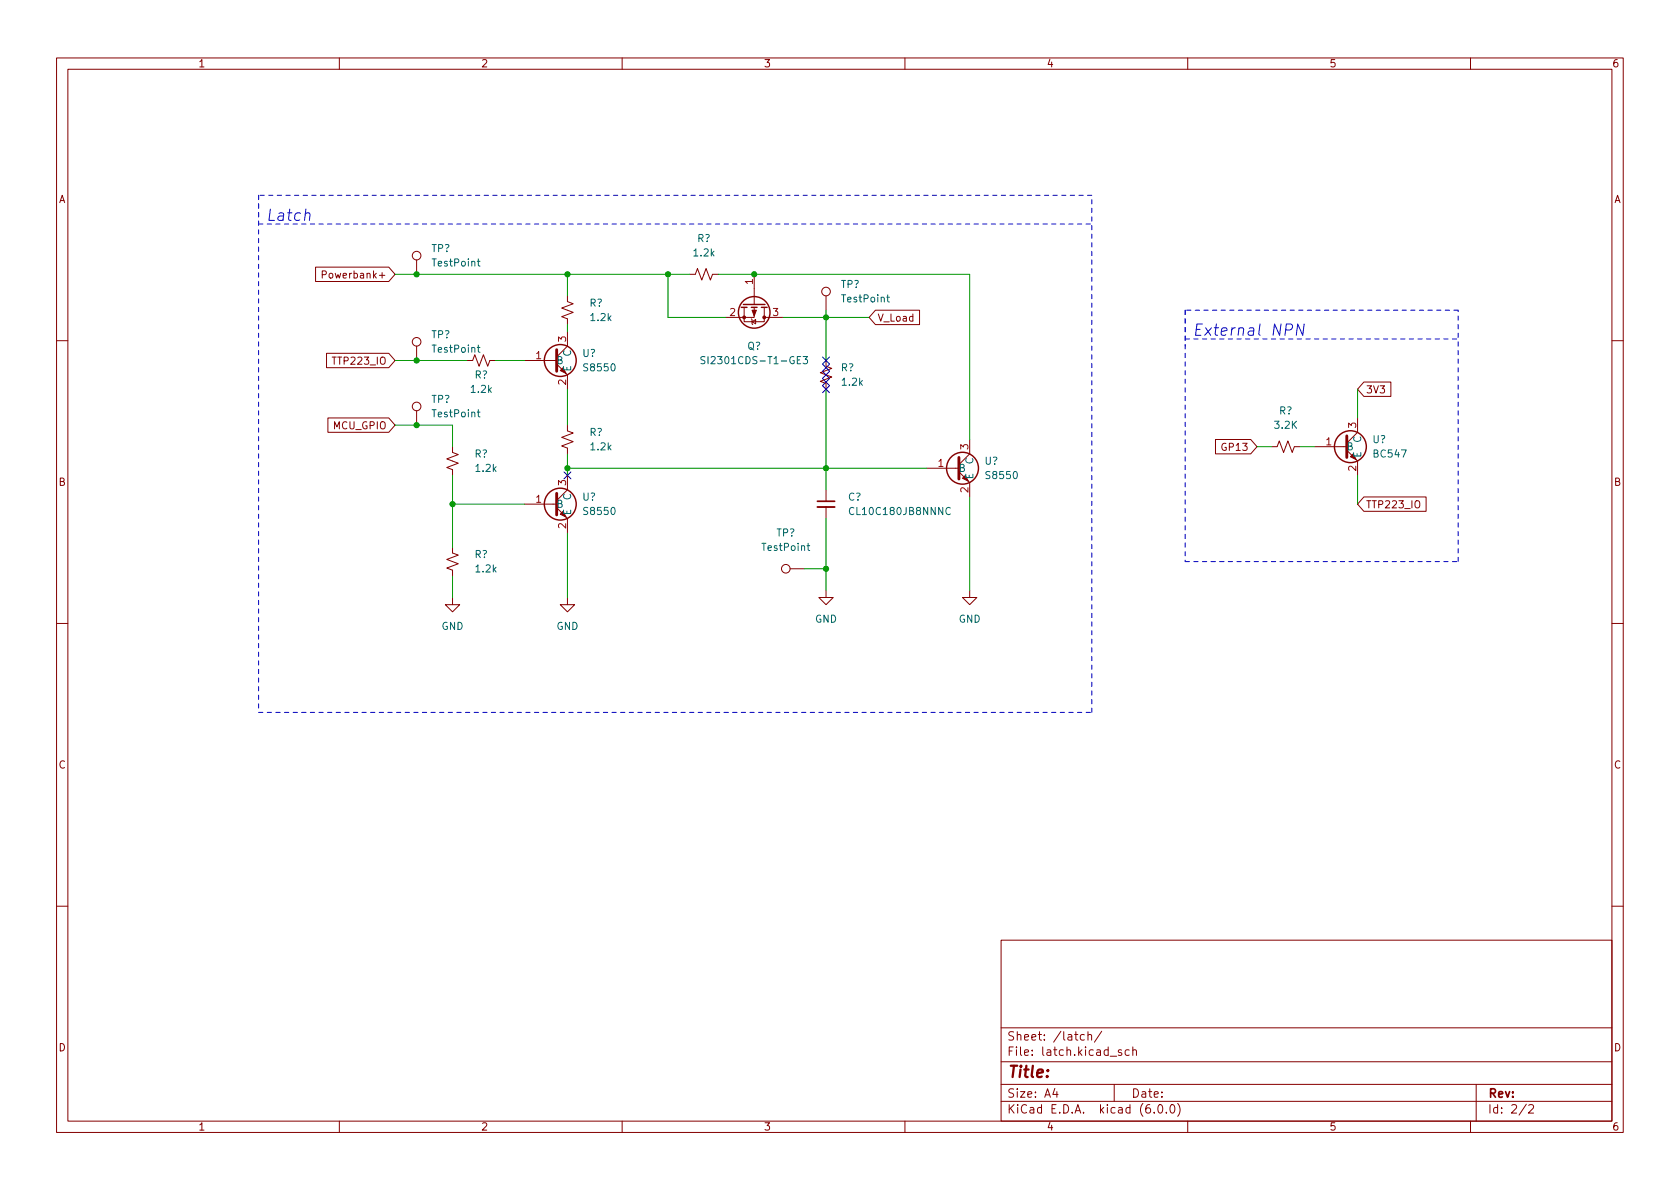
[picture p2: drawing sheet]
<svg xmlns="http://www.w3.org/2000/svg" width="297mm" height="210mm" viewBox="0 0 297 210" stroke-linecap="round" stroke-linejoin="round" font-family="sans-serif">
<g fill="none" stroke="#840000" stroke-width=".18">
<path d="M10 10.2h277v190.1h-277zM12 12.2h273v186.1h-273zM60 10.2v2M110 10.2v2M160 10.2v2M210 10.2v2M260 10.2v2M55.8 47.2h12.9l1.1 1.3-1.1 1.3h-12.9zM57 48.6l.6-.1 .1-.2-.1-.3-.6-.1v1.3M73.7 46v2.5M100.3 52.3v1l1 .4-2 .8 2 .7-2 .8 1 .4v1M100.3 58.7v2.5l-1.9 1.9"/>
<path d="M121.9 48.5h1l.4-1 .8 2 .7-2 .8 2 .4-1h1M131.6 54.4v2.5h3.5v-2.5M132.8 56.4l.2 .1v.8l.1 .1M133 56.9l.6-.4v.8zM133.3 54.4v1.7h-5M133.3 48.5v5.3M135.1 56.1h3.3M146 52.3v2.6M154.8 54.9h7.8v2.5h-7.8l-1.1-1.3zM10 60.2h2M57.7 62.5h11l1.1 1.2-1.1 1.3h-11zM58 73.9h10.7l1.1 1.3-1.1 1.2h-10.7z"/>
<path d="M73.7 61.2v2.5M73.7 72.6v2.6M80 79v1l1 .4-2 .7 2 .8-2 .8 1 .4v1M82.5 63.7h1.1l.3-1 .8 2.1 .8-2.1 .7 2.1 .4-1.1h1M92.7 63.7h5.7M98.4 64.4l1.9 1.9v2.5M100.3 75.2v1l1 .4-2 .7 2 .8-2 .8 1 .3v1.1M146 63.7v1.1l1.1 .3-2.1 .8 2.1 .8-2.1 .7 1 .4v1M171.4 77.7v2.6l-1.9 1.9M214.9 77.7h6.2l1.1 1.3-1.1 1.3h-6.2zM224.8 79h1l.4-1 .7 2 .8-2 .8 2 .4-1h1M232.4 79h5.7"/>
<path d="M238.1 79.6l1.9 1.9v2.6M240 73.9v2.5l-1.9 2M241.1 67.6h4.8v2.5h-4.8l-1.1-1.3zM285 60.2h2M80 96.8v1l1 .4-2 .7 2 .8-2 .8 1 .3v1M92.7 89.1h5.7M98.4 89.8l1.9 1.9v2.5M100.3 84.1v2.5l-1.9 1.9M146 86.6v2M146 89.7v2M163.8 82.8h5.7M169.5 83.4l1.9 1.9v2.6"/>
<path d="M241.1 87.9h11v2.5h-11l-1.1-1.3zM10 110.2h2M80 105.7v1.2h1.3l-1.3 1.3-1.3-1.3h1.3M100.3 105.7v1.2h1.3l-1.3 1.3-1.2-1.3h1.2M139.7 100.6h2.5M146 104.4v1.3h1.3l-1.3 1.2-1.2-1.2h1.2M171.4 104.4v1.3h1.3l-1.3 1.2-1.2-1.2h1.2M285 110.2h2M10 160.2h2M177 166.3h108v32h-108zM285 160.2h2M60 198.3v2"/>
<path d="M110 198.3v2M160 198.3v2M177 194.8h108M177 191.8h108M177 187.8h108M177 181.8h108M186.5 192.5l-.4 1h1M186.9 193v1M191.7 183l-.4-.1-.3 .3v.4l.1 .3h.6M192.4 183.1l.2-.2 .3 .1 .1 .9M192.4 182.4v1.5M194.8 182.4l-1.3 1.9"/>
<path d="M196.3 186.8h1.1M197 191.8v3M198.3 185.7l-.4-.1-.2 .2 .1 .3 .5 .1v.4h-.6M199.6 185.7l-.4-.1-.3 .3v.4l.2 .3h.5M200.3 185.8l.2-.2 .4 .1v.9M200.3 185.1v1.5M204.1 196.7v.1M204.9 195.4l.2-.1a.81 .81 0 0 1 .6 .7 .81 .81 0 0 1-.3 .8h-.2a.81 .81 0 0 1-.6-.6 .81 .81 0 0 1 .3-.8zM206.2 196.7v.1M207.1 195.4l.1-.1a.81 .81 0 0 1 .6 .7 .81 .81 0 0 1-.3 .8h-.1a.81 .81 0 0 1-.6-.6 .81 .81 0 0 1 .3-.8zM208.2 195.1a1.72 1.72 0 0 1 0 2.3M210 198.3v2"/>
<path d="M260 198.3v2M261 191.8v6.5M269.9 195.3l-1.3 1.9M270.3 195.5l.6-.2 .2 .2 .1 .3-1 1h1"/>
<circle cx="73.7" cy="45.2" r=".76"/>
<circle cx="146" cy="51.6" r=".76"/>
<circle cx="73.7" cy="71.9" r=".76"/>
<circle cx="73.7" cy="60.4" r=".76"/>
<circle cx="138.9" cy="100.6" r=".76"/>
</g>
<g fill="none" stroke="#840000" stroke-width=".25">
<path d="M131.1 54.4h1M131.4 53.8h3.9M132.8 54.4h1.1M134.6 54.4h1"/>
<circle cx="133.3" cy="55.2" r="2.79"/>
<circle cx="99.1" cy="63.7" r="2.82"/>
<circle cx="238.8" cy="79" r="2.82"/>
<circle cx="99.1" cy="89.1" r="2.82"/>
<circle cx="170.2" cy="82.8" r="2.82"/>
</g>
<path d="M98.4 61.8v3.9M238.1 77.1v3.8M98.4 87.2v3.9M169.5 80.9v3.8" fill="none" stroke="#840000" stroke-width=".51"/>
<g fill="#840000" stroke="#840000" stroke-width=".18">
<path d="M99.1 65.5l.5-.5 .5 1z"/>
<path d="M238.8 80.8l.5-.5 .5 1z"/>
<path d="M170.7 84.1l.5 1-1-.5z"/>
<path d="M133 54.9h.7l-.4 1z"/>
<path d="M99.1 90.9l.5-.5 .5 1z"/>
<circle cx="131.6" cy="56.1" r=".25"/>
<circle cx="135.1" cy="56.1" r=".25"/>
</g>
<g fill="none" stroke="#006464" stroke-width=".18">
<path d="M84.4 46.2h.5M84.6 45.8v1.1l.3 .2M156.8 52.6h.5M157 52.1v1.1l.3 .2M84.4 61.4h.5M84.4 72.9h.5M84.6 61v1.1l.3 .2M84.6 72.5v1l.3 .2M124.6 63.1h-.4l-.2 .1v.3l.5 .3 .1 .3-.2 .2h-.5M142 63.1h.8l-.4 .4 .3 .2v.5l-.2 .1-.5-.1M142.7 96.5h.5M142.9 96.1v1.1l.3 .1"/>
<path d="M168 89.8a.6 .6 0 0 0-.8 .5 .6 .6 0 0 0 .6 .7l.2-.1"/>
</g>
<path d="M144.5 89.7h3.1" fill="none" stroke="#840000" stroke-width=".33"/>
<path d="M144.5 88.6h3.1" fill="none" stroke="#840000" stroke-width=".3"/>
<path d="M54 37.8a.49 .49 0 0 1 .8 .1l-.1 1.1M230.6 57.3l-.3 2-.9-2-.2 2" fill="none" stroke="#0000c2" stroke-width=".18"/>
<path d="M45.7 34.5v5.1M45.7 39.6h147.3M45.7 34.5v91.5M193 34.5h-147.3M209.5 59.9h48.3M209.5 54.9v6.3M209.5 54.9v44.4M257.8 54.9h-48.3M209.5 99.3h48.3M257.8 99.3v-44.4M45.7 126h147.3M193 126v-91.5" fill="none" stroke="#0000c2" stroke-width=".18" stroke-dasharray=".8 .8"/>
<g fill="none" stroke="#009600" stroke-width=".18">
<path d="M69.8 48.5h52.1M100.3 48.5v3.8M100.3 57.4v1.3M118.1 48.5v7.6h10.2M127 48.5h44.4v29.2M138.4 56.1h15.3M146 54.9v8.8M69.8 75.2h10.2v3.8M69.8 63.7h12.7M87.6 63.7h5.1M100.3 68.8v6.4M146 68.8v17.8"/>
<path d="M222.2 79h2.6M229.9 79h2.5M240 68.8v5.1M80 89.1h12.7M80 84.1v12.7M100.3 80.3v3.8M100.3 94.2v11.5M100.3 82.8h63.5M146 91.7v12.7M171.4 87.9v16.5M240 84.1v5M80 101.8v3.9"/>
<path d="M142.2 100.6h3.8"/>
</g>
<path d="M145.4 65.7l1.3 1.2M145.4 66.9l1.3 1.3M145.4 64.4l1.3 1.2M145.4 63.1l1.3 1.3M145.4 68.2l1.3 1.2M146.7 65.7l-1.3 1.2M146.7 66.9l-1.3 1.3M146.7 64.4l-1.3 1.2M146.7 63.1l-1.3 1.3M146.7 68.2l-1.3 1.2M99.7 83.5l1.2 1.2M100.9 83.5l-1.2 1.2" fill="none" stroke="#000084" stroke-width=".18"/>
<g fill="#009600" stroke="#009600" stroke-width=".18">
<circle cx="146" cy="56.1" r=".46"/>
<circle cx="100.3" cy="82.8" r=".46"/>
<circle cx="146" cy="82.8" r=".46"/>
<circle cx="146" cy="100.6" r=".46"/>
<circle cx="133.3" cy="48.5" r=".46"/>
<circle cx="80" cy="89.1" r=".46"/>
<circle cx="118.1" cy="48.5" r=".46"/>
<circle cx="73.7" cy="75.2" r=".46"/>
<circle cx="73.7" cy="48.5" r=".46"/>
<circle cx="100.3" cy="48.5" r=".46"/>
<circle cx="73.7" cy="63.7" r=".46"/>
</g>
<g font-size="2.8" fill="#0000c2">
<text x="47" y="39.1">Latch</text>
<text x="210.8" y="59.4">External NPN</text>
</g>
<text font-size="2.8" fill="#840000" x="178" y="190.6">Title:</text>
<g font-size="2.1" fill="#840000">
<text x="178" y="184">Sheet: /latch/</text>
<text x="178" y="186.7">File: latch.kicad_sch</text>
<text x="178" y="196.9">KiCad E.D.A. kicad (6.0.0)</text>
<text x="178" y="194.1">Size: A4</text>
<text x="200" y="194.1">Date:</text>
<text x="263" y="194.1">Rev:</text>
<text x="263" y="196.9">Id: 2/2</text>
</g>
<g font-size="1.8" fill="#840000">
<text x="35" y="11.9">1</text>
<text x="85" y="11.9">2</text>
<text x="135" y="11.9">3</text>
<text x="185" y="11.9">4</text>
<text x="235" y="11.9">5</text>
<text x="285" y="11.9">6</text>
<text x="10.3" y="35.9">A</text>
<text x="285.3" y="35.9">A</text>
<text x="58" y="49.2">Powerbank+</text>
<text x="155.1" y="56.9">V_Load</text>
<text x="59.3" y="64.5">TTP223_IO</text>
<text x="241.5" y="69.6">3V3</text>
<text x="59" y="75.9">MCU_GPIO</text>
<text x="216.3" y="79.7">GP13</text>
<text x="10.3" y="85.9">B</text>
<text x="241.5" y="89.9">TTP223_IO</text>
<text x="285.3" y="85.9">B</text>
<text x="10.3" y="135.9">C</text>
<text x="285.3" y="135.9">C</text>
<text x="10.3" y="185.9">D</text>
<text x="285.3" y="185.9">D</text>
<text x="35" y="199.9">1</text>
<text x="85" y="199.9">2</text>
<text x="135" y="199.9">3</text>
<text x="185" y="199.9">4</text>
<text x="235" y="199.9">5</text>
<text x="285" y="199.9">6</text>
</g>
<g font-size="1.8" fill="#006464">
<text x="76.3" y="44.6">TP?</text>
<text x="76.6" y="47.1">TestPoint</text>
<text x="122.7" y="45.3">1.2k</text>
<text x="123.3" y="42.8">R?</text>
<text x="148.7" y="50.9">TP?</text>
<text x="149" y="53.5">TestPoint</text>
<text x="76.3" y="59.8">TP?</text>
<text x="104.2" y="54.2">R?</text>
<text x="104.5" y="56.8">1.2k</text>
<text x="76.6" y="62.4">TestPoint</text>
<text x="98.3" y="64.4">B</text>
<text x="101" y="65.8" transform="rotate(-90 101 65.8)">E</text>
<text x="101" y="63" transform="rotate(-90 101 63)">C</text>
<text x="103" y="63.1">U?</text>
<text x="103.4" y="65.7">S8550</text>
<text x="125.3" y="64.4">SI2301CDS-T1-GE3</text>
<text x="132.1" y="61.8">Q?</text>
<text x="148.7" y="65.7">R?</text>
<text x="76.3" y="71.2">TP?</text>
<text x="83.4" y="69.5">1.2k</text>
<text x="83.9" y="66.9">R?</text>
<text x="149" y="68.2">1.2k</text>
<text x="76.6" y="73.8">TestPoint</text>
<text x="104.2" y="77.1">R?</text>
<text x="225.5" y="75.8">3.2K</text>
<text x="226.2" y="73.3">R?</text>
<text x="83.9" y="80.9">R?</text>
<text x="84.2" y="83.4">1.2k</text>
<text x="104.5" y="79.6">1.2k</text>
<text x="169.4" y="83.4">B</text>
<text x="172.1" y="82" transform="rotate(-90 172.1 82)">C</text>
<text x="174.1" y="82.2">U?</text>
<text x="238" y="79.6">B</text>
<text x="240.7" y="81" transform="rotate(-90 240.7 81)">E</text>
<text x="240.7" y="78.2" transform="rotate(-90 240.7 78.2)">C</text>
<text x="242.7" y="78.4">U?</text>
<text x="243" y="80.9">BC547</text>
<text x="98.3" y="89.8">B</text>
<text x="101" y="88.4" transform="rotate(-90 101 88.4)">C</text>
<text x="103" y="88.5">U?</text>
<text x="149.9" y="88.5">C?</text>
<text x="172.1" y="84.8" transform="rotate(-90 172.1 84.8)">E</text>
<text x="174.5" y="84.7">S8550</text>
<text x="101" y="91.2" transform="rotate(-90 101 91.2)">E</text>
<text x="103.4" y="91.1">S8550</text>
<text x="137.3" y="94.9">TP?</text>
<text x="150.6" y="91.1">CL10C180JB8NNNC</text>
<text x="83.9" y="98.7">R?</text>
<text x="84.2" y="101.2">1.2k</text>
<text x="134.9" y="97.4">TestPoint</text>
<text x="78" y="111.4">GND</text>
<text x="98.4" y="111.4">GND</text>
<text x="144.1" y="110.1">GND</text>
<text x="169.5" y="110.1">GND</text>
</g>
<g font-size="1.8" fill="#a90000">
<text x="133.1" y="50.3" transform="rotate(-90 133.1 50.3)">1</text>
<text x="129" y="55.9">2</text>
<text x="136.7" y="55.9">3</text>
<text x="94.8" y="63.5">1</text>
<text x="100.1" y="60.4" transform="rotate(-90 100.1 60.4)">3</text>
<text x="100.1" y="68.1" transform="rotate(-90 100.1 68.1)">2</text>
<text x="239.8" y="75.7" transform="rotate(-90 239.8 75.7)">3</text>
<text x="165.9" y="82.5">1</text>
<text x="171.2" y="79.5" transform="rotate(-90 171.2 79.5)">3</text>
<text x="234.5" y="78.7">1</text>
<text x="239.8" y="83.3" transform="rotate(-90 239.8 83.3)">2</text>
<text x="94.8" y="88.9">1</text>
<text x="100.1" y="85.8" transform="rotate(-90 100.1 85.8)">3</text>
<text x="171.2" y="87.1" transform="rotate(-90 171.2 87.1)">2</text>
<text x="100.1" y="93.5" transform="rotate(-90 100.1 93.5)">2</text>
</g>
</svg>
